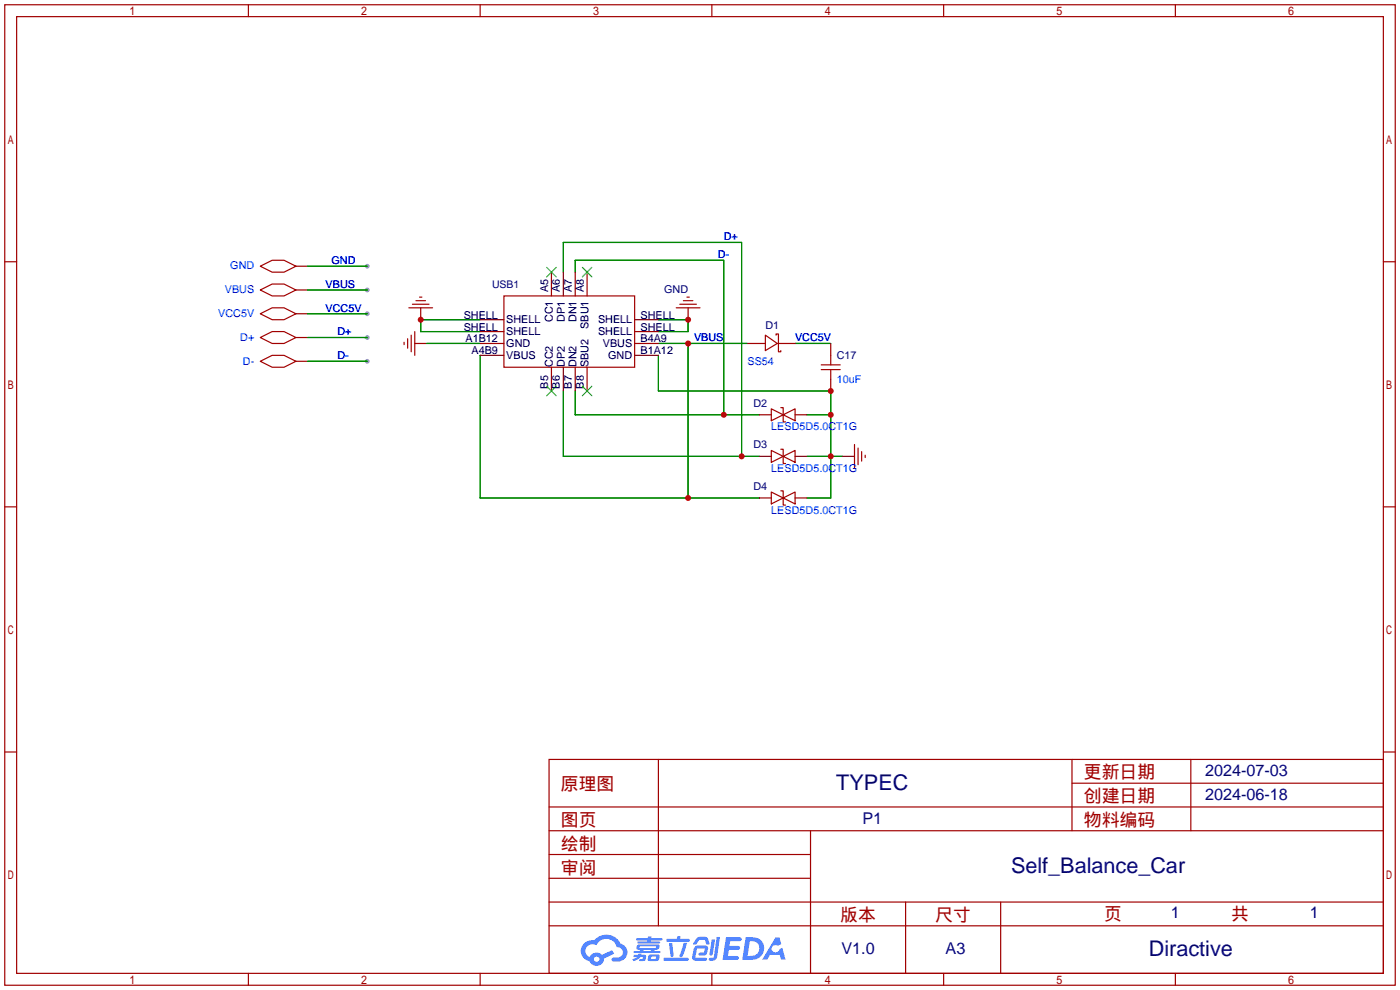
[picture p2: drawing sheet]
<svg xmlns="http://www.w3.org/2000/svg" width="299mm" height="212mm" viewBox="0 0 299 212" stroke-linecap="round" stroke-linejoin="round" font-family="sans-serif">
<g fill="#999">
<circle cx="78.5" cy="56.9" r=".51"/>
<circle cx="78.5" cy="62" r=".51"/>
<circle cx="78.5" cy="67.1" r=".51"/>
<circle cx="78.5" cy="72.1" r=".51"/>
<circle cx="78.5" cy="77.2" r=".51"/>
</g>
<g fill="none" stroke="#a10000" stroke-width=".25">
<path d="M1 1h297.2v209.6h-297.2zM3.6 3.6h292.1v204.4h-292.1zM53.1 1v2.6M102.6 1v2.6M152.1 1v2.6M201.7 1v2.6M251.2 1v2.6M1 55.9h2.6M295.7 55.9h2.5M1 108.3h2.6M295.7 108.3h2.5M1 160.7h2.6"/>
<path d="M117.3 162.3h178.4v45.7h-178.4zM117.3 177.5h178.4M117.3 172.5h178.4M140.7 162.3v35.6M173.2 177.5v30.5M229.1 162.3v15.2M229.1 167.4h66.6M254.5 162.3v15.2M295.7 160.7h2.5M117.3 182.6h55.9M117.3 197.9h178.4M117.3 192.8h178.4"/>
<path d="M117.3 187.7h55.9M193.5 192.8v15.2M213.9 192.8v15.2M53.1 208v2.6M102.6 208v2.6M152.1 208v2.6M201.7 208v2.6M251.2 208v2.6"/>
</g>
<g fill="#5487ff">
<path d="M155.2 200.3h2.6a.48 .48 0 0 1 .7 .4 .48 .48 0 0 1-.6 .4h-1.8l-.2 1.1h1.9a.43 .43 0 0 1 .4 .4 .43 .43 0 0 1-.5 .4h-1.9l-.2 1.3h1.7a.45 .45 0 0 1 .5 .2 .45 .45 0 0 1-.1 .6h-3.3z"/>
<path d="M165.7 200.3h.9l.4 1.5-.8 .3a.84 .84 0 0 0-1.2 .3 .84 .84 0 0 0 .4 1.1 .84 .84 0 0 0 1.1-.4l.1-.2 .6-.3 .7 2.5h-1l-.2-1h-2.1l-.6 1h-1.1z"/>
<path d="M152.1 200.8h.7l-.5 3.1a.36 .36 0 0 1-.3 .3 .36 .36 0 0 1-.4-.3z"/>
<path d="M153.2 200.2h.7l-.6 4.3a1.13 1.13 0 0 1-1.8 .6l.2-.4h.7l.2-.2z"/>
<path d="M148.9 200.6l.6-.4h1a.77 .77 0 0 1 .9 .5l.3 1-.2 .2h-.5l-.3-.9-.2-.2-1 .1-.7 1-.6-.1-.1-.2z"/>
<path d="M148.4 202.4l.6-.3h1.7a.81 .81 0 0 1 .7 .5 .81 .81 0 0 1-.2 .8 .81 .81 0 0 1-.9 .8h-.7a.32 .32 0 0 1-.3-.3 .32 .32 0 0 1 .4-.3h.7l.2-.9-1.6 .1-.4 1.8 2.2 .1a.32 .32 0 0 1 .3 .4 .32 .32 0 0 1-.4 .2h-2.2l-.5-.3-.1-.5z"/>
<path d="M141.9 204.7h5a.33 .33 0 0 1 .3 .3 .33 .33 0 0 1-.3 .3h-4.9l-.2-.1z"/>
<path d="M146.1 201.5h.8l-.7 2a.98 .98 0 0 1-.7 1.1l-.3-.3z"/>
<path d="M143 201.6h.7l.3 2.5a.34 .34 0 0 1-.3 .4 .34 .34 0 0 1-.4-.3z"/>
<path d="M142.5 200.7h2.1l.3-.6h.6l-.1 .6h1.7a.32 .32 0 0 1 .4 .3 .32 .32 0 0 1-.4 .3h-4.5l-.2-.2z"/>
<path d="M135.5 204.1h.9l.1-.3h.6v.3h.8a.82 .82 0 0 1-.5 1.3h-.8v-.4l.7-.1 .1-.3a.68 .68 0 0 0-1 .4l-1.1 .4-.1-.4 .9-.5h-.7z"/>
<path d="M136 200.5h2.4l.1-.3h.7v.3h2.2l.2 .3-.2 .2h-2.3v.2h1.8l.2 .3-.2 .1h-4.5l-.1-.4h2l.1-.2h-2.3l-.1-.2z"/>
<path d="M159.4 200.3l-.8 4.9h1.7a2.5 2.5 0 0 0 3-2.5 2.5 2.5 0 0 0-3.1-2.4zM160.3 201.1a1.61 1.61 0 0 1 2 1.5 1.61 1.61 0 0 1-1.8 1.7h-.7z"/>
<path d="M136.2 202a.55 .55 0 0 0-.2 .8 .55 .55 0 0 0 .7 .2l.1 .3h-1.3v.3l5.4 .1 .3-.2-.2-.2h-1.2l.2-.3a.7 .7 0 0 0 .8-.3 .7 .7 0 0 0 0-.8l-4.2-.1zM136.8 202.3l3.3-.1 .1 .1-.2 .3h-3.2zM137.5 203h1.7l-.2 .3h-1.4z"/>
<path d="M138.6 204.2a1.05 1.05 0 0 0 0 1.2 2.91 2.91 0 0 0 2.2-.2 .98 .98 0 0 0 0-1.2h-1.6zM139.2 204.5l.9-.1 .1 .4-.2 .2-.8-.1z"/>
<path d="M124.9 201.6a2.23 2.23 0 0 0-.7 2.3 2.23 2.23 0 0 0 1.8 1.6 1.58 1.58 0 0 0 1.8 .9 1.58 1.58 0 0 0 1.3-1.5l2.2-1.1-.5-.7-2.1 1a1.65 1.65 0 0 0-2.7 .4 1.45 1.45 0 0 1-.8-1.9 1.45 1.45 0 0 1 2-.7l.3 .1a2.3 2.3 0 0 1 2.3-1.3 2.3 2.3 0 0 1 2 1.7 1.12 1.12 0 0 1 1.3 1 1.12 1.12 0 0 1-1.1 1.2h-.7a.45 .45 0 0 0-.6 .4 .45 .45 0 0 0 .5 .5 2.21 2.21 0 0 0 2.2-.5 2.21 2.21 0 0 0 .5-2.3 2.13 2.13 0 0 0-1.3-1.1 3.3 3.3 0 0 0-5.6-.7l-1.1 .1zM127 205a.57 .57 0 0 1 1.1 0 .57 .57 0 0 1-1.1 0z"/>
</g>
<g fill="none" stroke="#008700" stroke-width=".25">
<path d="M65.8 56.9h12.7M120.4 58.2v-6.4h38.1v45.7M122.9 58.2v-2.6h31.8v33M65.8 62h12.7M65.8 67.1h12.7M65.8 72.1h12.7M65.8 77.2h12.7M91.2 73.4h11.4M102.6 68.3h-12.7v2.6h12.7M102.6 75.9v30.5h59.7M140.7 68.3h6.4v2.6h-6.4M140.7 75.9v7.7h36.8v22.8h-5"/>
<path d="M140.7 73.4h19.1M147.1 73.4v33M169.9 73.4h7.6M120.4 83.6v13.9h41.9M122.9 83.6v5h39.4M172.5 88.6h5M172.5 97.5h7.6"/>
</g>
<g fill="none" stroke="#a10000" stroke-width=".25">
<path d="M55.6 56.9l2.6-1.3h2.5l2.5 1.3-2.5 1.3h-2.5zM55.6 62l2.6-1.3h2.5l2.5 1.3-2.5 1.2h-2.5zM55.6 67.1l2.6-1.3h2.5l2.5 1.3-2.5 1.2h-2.5zM55.6 72.1l2.6-1.2h2.5l2.5 1.2-2.5 1.3h-2.5zM55.6 77.2l2.6-1.3h2.5l2.5 1.3-2.5 1.3h-2.5zM86.4 73.2v.5M87.1 72.4v2M87.4 65.8h5.1M87.9 71.6v3.6M88.1 65h3.6M88.6 70.9v5M88.9 64.3h2"/>
<path d="M89.7 63.5h.5M107.7 63.2h27.9v15.3h-27.9zM144.5 65.8h5.1M145.3 65h3.5M146 64.3h2.1M146.8 63.5h.5M163.6 71.6l2.5 1.8-2.5 1.5zM165.9 71.6v-.2h.5v3.8h.5v-.3M175.5 79h4.1M175.5 78h4.1M177.5 75.9v2.1M177.5 79v2"/>
<path d="M164.8 87.4l2.6 1.2-2.6 1.3zM164.8 96.3l2.6 1.2-2.6 1.3zM166.9 87.1h.5v3.1h.5M166.9 96h.5v3.1h.5M167.4 88.6l2.5-1.2v2.5zM167.4 97.5l2.5-1.2v2.5zM182.6 95v5.1M183.4 95.8v3.5M184.1 96.5v2.1M184.9 97.3v.5M164.8 105.2l2.6 1.2-2.6 1.3zM166.9 104.9h.5v3h.5"/>
<path d="M167.4 106.4l2.5-1.2v2.5z"/>
</g>
<g fill="none" stroke="#870000" stroke-width=".25">
<path d="M63.2 56.9h2.6M117.9 58.2v5M120.4 58.2v5M122.9 58.2v5M125.5 58.2v5M63.2 62h2.6M63.2 67.1h2.6M63.2 72.1h2.6M63.2 77.2h2.6M88.6 73.4h2.6M89.9 65.8v2.5M102.6 73.4h5.1"/>
<path d="M102.6 75.9h5.1M102.6 70.9h5.1M102.6 68.3h5.1M117.9 78.5v5.1M120.4 78.5v5.1M122.9 78.5v5.1M125.5 78.5v5.1M135.6 73.4h5.1M135.6 75.9h5.1M135.6 70.9h5.1M135.6 68.3h5.1M147.1 65.8v2.5"/>
<path d="M159.8 73.4h3.8M166.1 73.4h3.8M177.5 73.4v2.5M162.3 97.5h2.5M162.3 88.6h2.5M169.9 97.5h2.6M169.9 88.6h2.6M177.5 81v2.6M180.1 97.5h2.5M162.3 106.4h2.5M169.9 106.4h2.6"/>
</g>
<path d="M116.8 57.2l2.1 2M118.9 57.2l-2.1 2M124.5 57.2l2 2M126.5 57.2l-2 2M116.8 82.5l2.1 2.1M118.9 82.5l-2.1 2.1M124.5 82.5l2 2.1M126.5 82.5l-2 2.1" fill="none" stroke="#3c3" stroke-width=".25"/>
<g fill="#c00">
<circle cx="89.9" cy="68.3" r=".63"/>
<circle cx="147.1" cy="68.3" r=".63"/>
<circle cx="177.5" cy="83.6" r=".63"/>
<circle cx="177.5" cy="88.6" r=".63"/>
<circle cx="177.5" cy="97.5" r=".63"/>
<circle cx="147.1" cy="73.4" r=".63"/>
<circle cx="147.1" cy="106.4" r=".63"/>
<circle cx="158.5" cy="97.5" r=".63"/>
<circle cx="154.7" cy="88.6" r=".63"/>
</g>
<g font-size="4.6" fill="#000080">
<text x="178.7" y="168.8">TYPEC</text>
<text x="216.1" y="186.6">Self_Balance_Car</text>
<text x="245.5" y="204.3">Diractive</text>
</g>
<g font-size="3.8" fill="#a00000">
<text x="231.6" y="166.4">更新日期</text>
<text x="119.9" y="168.9">原理图</text>
<text x="231.6" y="171.5">创建日期</text>
<text x="119.9" y="176.5">图页</text>
<text x="231.6" y="176.5">物料编码</text>
<text x="119.9" y="181.6">绘制</text>
<text x="119.9" y="186.7">审阅</text>
<text x="179.6" y="196.9">版本</text>
<text x="199.9" y="196.9">尺寸</text>
<text x="236" y="196.6">页</text>
<text x="263.1" y="196.6">共</text>
</g>
<g font-size="3.5" fill="#000080">
<text x="257.6" y="165.9">2024-07-03</text>
<text x="257.6" y="171">2024-06-18</text>
<text x="184.3" y="176">P1</text>
<text x="250.2" y="196.1">1</text>
<text x="280" y="196.1">1</text>
<text x="179.8" y="204">V1.0</text>
<text x="202.1" y="204">A3</text>
</g>
<g font-size="2.3" fill="#00f">
<text x="154.7" y="51.4">D+</text>
<text x="49.2" y="57.6">GND</text>
<text x="70.9" y="56.4">GND</text>
<text x="153.4" y="55.2">D-</text>
<text x="48.1" y="62.7">VBUS</text>
<text x="69.6" y="61.5">VBUS</text>
<text x="46.7" y="67.7">VCC5V</text>
<text x="69.6" y="66.6">VCC5V</text>
<text x="72.1" y="71.7">D+</text>
<text x="51.3" y="72.8">D+</text>
<text x="51.9" y="77.9">D-</text>
<text x="72.1" y="76.8">D-</text>
<text x="148.3" y="72.9">VBUS</text>
<text x="169.9" y="72.9">VCC5V</text>
<text x="159.8" y="78">SS54</text>
<text x="178.8" y="81.8">10uF</text>
<text x="164.8" y="92">LESD5D5.0CT1G</text>
<text x="164.8" y="100.9">LESD5D5.0CT1G</text>
<text x="164.8" y="109.8">LESD5D5.0CT1G</text>
</g>
<g font-size="2.3">
<text x="117.1" y="62.5" transform="rotate(-90 117.1 62.5)">A5</text>
<text x="119.7" y="62.5" transform="rotate(-90 119.7 62.5)">A6</text>
<text x="122.2" y="62.5" transform="rotate(-90 122.2 62.5)">A7</text>
<text x="124.8" y="62.5" transform="rotate(-90 124.8 62.5)">A8</text>
<text x="99.1" y="70.6">SHELL</text>
<text x="99.1" y="68.1">SHELL</text>
<text x="108.2" y="71.7">SHELL</text>
<text x="108.2" y="69.1">SHELL</text>
<text x="118.2" y="68.9" transform="rotate(-90 118.2 68.9)">CC1</text>
<text x="120.7" y="68.7" transform="rotate(-90 120.7 68.7)">DP1</text>
<text x="123.2" y="68.9" transform="rotate(-90 123.2 68.9)">DN1</text>
<text x="125.8" y="70.3" transform="rotate(-90 125.8 70.3)">SBU1</text>
<text x="127.8" y="71.7">SHELL</text>
<text x="127.8" y="69.1">SHELL</text>
<text x="136.9" y="70.6">SHELL</text>
<text x="136.9" y="68.1">SHELL</text>
<text x="99.5" y="73.2">A1B12</text>
<text x="100.8" y="75.7">A4B9</text>
<text x="108.2" y="74.2">GND</text>
<text x="108.2" y="76.7">VBUS</text>
<text x="128.8" y="74.2">VBUS</text>
<text x="130" y="76.7">GND</text>
<text x="136.9" y="73.2">B4A9</text>
<text x="136.9" y="75.7">B1A12</text>
<text x="117.1" y="83.1" transform="rotate(-90 117.1 83.1)">B5</text>
<text x="118.2" y="78.5" transform="rotate(-90 118.2 78.5)">CC2</text>
<text x="119.7" y="83.1" transform="rotate(-90 119.7 83.1)">B6</text>
<text x="120.7" y="78.5" transform="rotate(-90 120.7 78.5)">DP2</text>
<text x="122.2" y="83.1" transform="rotate(-90 122.2 83.1)">B7</text>
<text x="123.2" y="78.5" transform="rotate(-90 123.2 78.5)">DN2</text>
<text x="124.8" y="83.1" transform="rotate(-90 124.8 83.1)">B8</text>
<text x="125.8" y="78.5" transform="rotate(-90 125.8 78.5)">SBU2</text>
</g>
<g font-size="2.3" fill="#000080">
<text x="142" y="62.7">GND</text>
<text x="163.6" y="70.4">D1</text>
<text x="178.8" y="76.8">C17</text>
<text x="161" y="86.9">D2</text>
<text x="161" y="95.8">D3</text>
<text x="161" y="104.7">D4</text>
</g>
<text font-size="2.2" fill="#000080" x="105.2" y="61.5">USB1</text>
</svg>
